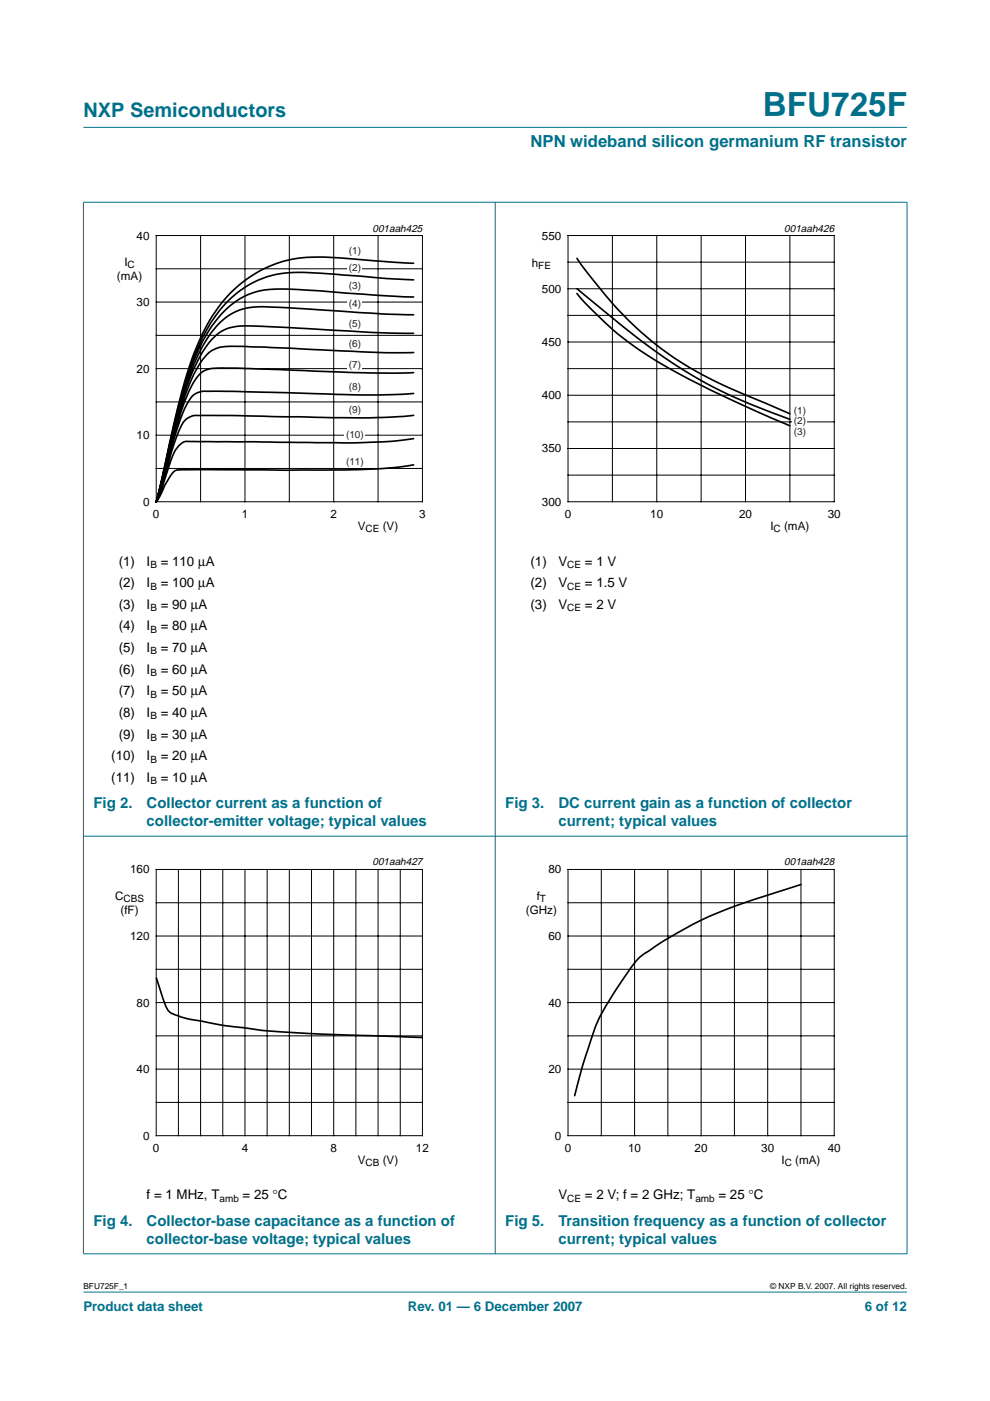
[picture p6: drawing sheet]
<svg xmlns="http://www.w3.org/2000/svg" width="210mm" height="297mm" viewBox="0 0 210 297" stroke-linecap="round" stroke-linejoin="round" font-family="sans-serif">
<g fill="#00708a" stroke="#00708a" stroke-width=".21">
<path d="M17.7 273.9h174.6z"/>
<path d="M17.7 27h174.6z"/>
<path d="M17.7 42.9v222.9z"/>
<path d="M105 42.8v223.1z"/>
<path d="M192.3 42.9v222.9z"/>
<path d="M17.6 42.9h174.8z"/>
<path d="M17.6 177.3h174.8z"/>
<path d="M17.6 265.8h174.8z"/>
</g>
<path d="M20.4 47.1h81.9v66.3h-81.9z" fill="none" stroke="#fff" stroke-width=".21"/>
<g fill="none" stroke="#000" stroke-width=".21">
<path d="M33.1 49.9h56.5v56.5h-56.5zM33.1 57h56.5M42.5 49.9v56.5M51.9 49.9v56.5M61.3 49.9v56.5M70.8 49.9v56.5M80.2 49.9v56.5M33.1 78.2h56.5M33.1 71.1h56.5M33.1 64h56.5M33.1 99.3h56.5M33.1 92.3h56.5"/>
<path d="M33.1 85.2h56.5"/>
</g>
<g fill="#fff">
<path d="M73.8 52h2.9v2.6h-2.9z"/>
<path d="M73.8 55.5h2.9v2.7h-2.9z"/>
<path d="M73.8 59.4h2.9v2.6h-2.9z"/>
<path d="M73.8 63.3h2.9v2.6h-2.9z"/>
<path d="M73.8 67.4h2.9v2.6h-2.9z"/>
<path d="M73.8 71.6h2.9v2.7h-2.9z"/>
<path d="M73.8 76.2h2.9v2.6h-2.9z"/>
<path d="M73.8 80.8h2.9v2.6h-2.9z"/>
<path d="M73.8 85.7h2.9v2.6h-2.9z"/>
<path d="M73 90.9h4.5v2.7h-4.5z"/>
<path d="M73 96.6h4.5v2.6h-4.5z"/>
</g>
<path d="M87.7 59.3l-6.6-.3a226.1 226.1 0 0 0-18.8-1.2 21.1 21.1 0 0 0-17.9 11.1 68 68 0 0 0-7.1 19.6l-4.2 17.9M87.7 55.8l-9.4-.6a72.3 72.3 0 0 0-15.1-.4 26.5 26.5 0 0 0-19.6 14.7 83.2 83.2 0 0 0-6.7 20.3l-3.8 16.7M87.7 79l-9.4 .1-14.1-.5a210.9 210.9 0 0 0-19.4-.5 4.6 4.6 0 0 0-3.6 2.8 63.7 63.7 0 0 0-5.4 15.5l-1.4 5.6-1.3 4.4M87.7 74.7h-9.4l-20.7-1a73 73 0 0 0-10.9-.1 7.6 7.6 0 0 0-4.9 4.4 76.1 76.1 0 0 0-6.2 18.8l-2.5 9.6M87.7 70.7a462 462 0 0 1-26.3-1.2 77 77 0 0 0-10.9-.3 8.8 8.8 0 0 0-7.1 4.7 55.5 55.5 0 0 0-6.3 16.5l-2.7 11.1-1.3 4.9M87.7 66.7l-5.7-.1-9.4-.6a215.7 215.7 0 0 0-18.8-.9 12.5 12.5 0 0 0-9.7 6.5 56.4 56.4 0 0 0-6.6 16.9l-3.1 13.1-1.3 4.8M87.7 63l-11.3-.7a198.9 198.9 0 0 0-18.8-1 15.8 15.8 0 0 0-12.3 7.3 52.3 52.3 0 0 0-7.4 17.8l-4.8 20M87.7 98.6a139.4 139.4 0 0 1-22.8 1h-26.1a2.45 2.45 0 0 0-2.9 1.7l-1 1.6-1 2.4-.8 1.1M87.7 93a106.3 106.3 0 0 1-16.9 .9l-30.2-.3a3.1 3.1 0 0 0-3.5 2l-1 2.4-2 6.2-1 2.2M87.7 88.1a202.2 202.2 0 0 1-25.9 .3l-18.8-.3a4.7 4.7 0 0 0-3.6 .9 19.3 19.3 0 0 0-3 6.8l-2.1 7.4-1.2 3.2M87.7 83.4l-4.7 .3h-6.6l-30.1-.8a11.6 11.6 0 0 0-4.7 .5 7.5 7.5 0 0 0-2.8 4.1 210.2 210.2 0 0 0-4.7 16.1l-1 2.8" fill="none" stroke="#000" stroke-width=".35"/>
<path d="M107.7 47.1h81.9v66.3h-81.9z" fill="none" stroke="#fff" stroke-width=".21"/>
<g fill="none" stroke="#000" stroke-width=".21">
<path d="M120.4 49.9h56.5v56.5h-56.5zM120.4 55.6h56.5M129.8 49.9v56.5M139.2 49.9v56.5M148.7 49.9v56.5M158.1 49.9v56.5M167.5 49.9v56.5M120.4 66.9h56.5M120.4 78.2h56.5M120.4 61.2h56.5M120.4 72.5h56.5M120.4 89.4h56.5"/>
<path d="M120.4 83.8h56.5M120.4 95.1h56.5M120.4 100.7h56.5"/>
</g>
<g fill="#fff">
<path d="M168.1 85.8h3v2.6h-3z"/>
<path d="M168.1 88.1h3v2.6h-3z"/>
<path d="M168.1 90.4h3v2.6h-3z"/>
</g>
<path d="M122.3 54.8a81.6 81.6 0 0 0 19.3 20.1 90.6 90.6 0 0 0 20 10.3l5.9 2.5M122.3 61.2l5.7 4.7a125.3 125.3 0 0 0 26.5 17.8l4.7 2 8.3 3.2M122.3 62.2a69.4 69.4 0 0 0 22.6 17.5 274 274 0 0 0 22.6 10.6M169.8 187.5l-3.5 1.2a110.1 110.1 0 0 0-20 7.6 63.1 63.1 0 0 0-11.2 7.2 81.1 81.1 0 0 0-8.7 13.9l-2.8 8.2-1.8 6.7M33.1 207.3l1 2.9a15.2 15.2 0 0 0 1.7 4.2l.7 .5 2.2 .8 2.9 .6a163.9 163.9 0 0 0 21.5 2.7l26.5 1" fill="none" stroke="#000" stroke-width=".35"/>
<path d="M20.4 181.5h81.9v66.3h-81.9zM107.7 181.5h81.9v66.3h-81.9z" fill="none" stroke="#fff" stroke-width=".21"/>
<g fill="none" stroke="#000" stroke-width=".21">
<path d="M33.1 184.3h56.5v56.5h-56.5zM33.1 198.5h56.5M33.1 191.4h56.5M37.8 184.3v56.5M42.5 184.3v56.5M47.2 184.3v56.5M51.9 184.3v56.5M56.6 184.3v56.5M61.3 184.3v56.5M66 184.3v56.5M70.8 184.3v56.5M75.5 184.3v56.5"/>
<path d="M80.2 184.3v56.5M84.9 184.3v56.5M120.4 184.3h56.5v56.5h-56.5zM120.4 198.5h56.5M120.4 191.4h56.5M127.5 184.3v56.5M134.5 184.3v56.5M141.6 184.3v56.5M148.7 184.3v56.5M155.7 184.3v56.5M162.8 184.3v56.5M169.8 184.3v56.5"/>
<path d="M33.1 219.6h56.5M33.1 212.6h56.5M33.1 205.5h56.5M120.4 219.6h56.5M120.4 212.6h56.5M120.4 205.5h56.5M33.1 233.7h56.5M33.1 226.7h56.5M120.4 233.7h56.5M120.4 226.7h56.5"/>
</g>
<text font-size="7.1" fill="#00708a" x="161.7" y="24.7">BFU725F</text>
<text font-size="4.2" fill="#00708a" x="17.7" y="24.9">NXP Semiconductors</text>
<text font-size="3.5" fill="#00708a" x="112.5" y="31.1">NPN wideband silicon germanium RF transistor</text>
<g font-size="3.2" fill="#00708a">
<text x="19.8" y="171.3">Fig 2.</text>
<text x="31.1" y="171.3">Collector current as a function of</text>
<text x="107.1" y="171.3">Fig 3.</text>
<text x="118.4" y="171.3">DC current gain as a function of collector</text>
<text x="31.1" y="175.2">collector-emitter voltage; typical values</text>
<text x="118.4" y="175.2">current; typical values</text>
<text x="19.8" y="259.8">Fig 4.</text>
<text x="31.1" y="263.7">collector-base voltage; typical values</text>
<text x="31.1" y="259.8">Collector-base capacitance as a function of</text>
<text x="107.1" y="259.8">Fig 5.</text>
<text x="118.4" y="263.7">current; typical values</text>
<text x="118.4" y="259.8">Transition frequency as a function of collector</text>
</g>
<g font-size="2.8">
<text x="25.2" y="119.9">(1)</text>
<text x="31.1" y="119.9">I</text>
<text x="34.1" y="119.9">= 110 µA</text>
<text x="112.5" y="119.9">(1)</text>
<text x="118.4" y="119.9">V</text>
<text x="124" y="119.9">= 1 V</text>
<text x="25.2" y="124.5">(2)</text>
<text x="31.1" y="124.5">I</text>
<text x="34.1" y="124.5">= 100 µA</text>
<text x="112.5" y="124.5">(2)</text>
<text x="118.4" y="124.5">V</text>
<text x="124" y="124.5">= 1.5 V</text>
<text x="25.2" y="129.1">(3)</text>
<text x="31.1" y="129.1">I</text>
<text x="34.1" y="129.1">= 90 µA</text>
<text x="112.5" y="129.1">(3)</text>
<text x="118.4" y="129.1">V</text>
<text x="124" y="129.1">= 2 V</text>
<text x="25.2" y="133.7">(4)</text>
<text x="31.1" y="133.7">I</text>
<text x="34.1" y="133.7">= 80 µA</text>
<text x="25.2" y="138.3">(5)</text>
<text x="25.2" y="142.8">(6)</text>
<text x="31.1" y="138.3">I</text>
<text x="31.1" y="142.8">I</text>
<text x="34.1" y="138.3">= 70 µA</text>
<text x="34.1" y="142.8">= 60 µA</text>
<text x="25.2" y="147.4">(7)</text>
<text x="31.1" y="147.4">I</text>
<text x="34.1" y="147.4">= 50 µA</text>
<text x="25.2" y="152">(8)</text>
<text x="31.1" y="152">I</text>
<text x="34.1" y="152">= 40 µA</text>
<text x="23.6" y="161.2">(10)</text>
<text x="25.2" y="156.6">(9)</text>
<text x="31.1" y="161.2">I</text>
<text x="31.1" y="156.6">I</text>
<text x="34.1" y="156.6">= 30 µA</text>
<text x="34.1" y="161.2">= 20 µA</text>
<text x="23.6" y="165.8">(11)</text>
<text x="31.1" y="165.8">I</text>
<text x="34.1" y="165.8">= 10 µA</text>
<text x="31.1" y="254.3">f = 1 MHz, T</text>
<text x="51.4" y="254.3">= 25 °C</text>
<text x="118.4" y="254.3">V</text>
<text x="124" y="254.3">= 2 V; f = 2 GHz; T</text>
<text x="152.3" y="254.3">= 25 °C</text>
</g>
<g font-size="2.8" fill="#00708a">
<text x="17.7" y="278">Product data sheet</text>
<text x="86.5" y="278">Rev. 01 — 6 December 2007</text>
<text x="183.4" y="278">6 of 12</text>
</g>
<g font-size="2.5">
<text x="29" y="50.8">40</text>
<text x="114.9" y="50.8">550</text>
<text x="24.8" y="59.3">(mA)</text>
<text x="26.4" y="56.3">I</text>
<text x="112.8" y="56.5">h</text>
<text x="29" y="64.9">30</text>
<text x="114.9" y="62.1">500</text>
<text x="114.9" y="73.4">450</text>
<text x="29" y="79">20</text>
<text x="114.9" y="84.6">400</text>
<text x="29" y="93.1">10</text>
<text x="114.9" y="95.9">350</text>
<text x="30.3" y="107.2">0</text>
<text x="114.9" y="107.2">300</text>
<text x="32.4" y="109.8">0</text>
<text x="51.3" y="109.8">1</text>
<text x="70.1" y="109.8">2</text>
<text x="75.9" y="112.3">V</text>
<text x="81.2" y="112.3">(V)</text>
<text x="88.9" y="109.8">3</text>
<text x="119.7" y="109.8">0</text>
<text x="137.9" y="109.8">10</text>
<text x="156.7" y="109.8">20</text>
<text x="163.3" y="112.3">I</text>
<text x="166.2" y="112.3">(mA)</text>
<text x="175.5" y="109.8">30</text>
<text x="27.6" y="185.2">160</text>
<text x="116.3" y="185.2">80</text>
<text x="24.4" y="190.7">C</text>
<text x="113.8" y="190.7">f</text>
<text x="25.6" y="193.7">(fF)</text>
<text x="111.5" y="193.7">(GHz)</text>
<text x="27.6" y="199.3">120</text>
<text x="116.3" y="199.3">60</text>
<text x="29" y="213.4">80</text>
<text x="116.3" y="213.4">40</text>
<text x="29" y="227.5">40</text>
<text x="116.3" y="227.5">20</text>
<text x="30.3" y="241.6">0</text>
<text x="32.4" y="244.2">0</text>
<text x="51.3" y="244.2">4</text>
<text x="70.1" y="244.2">8</text>
<text x="88.2" y="244.2">12</text>
<text x="117.7" y="241.6">0</text>
<text x="119.7" y="244.2">0</text>
<text x="133.2" y="244.2">10</text>
<text x="147.3" y="244.2">20</text>
<text x="161.4" y="244.2">30</text>
<text x="175.5" y="244.2">40</text>
<text x="75.9" y="246.7">V</text>
<text x="81.2" y="246.7">(V)</text>
<text x="165.7" y="246.7">I</text>
<text x="168.6" y="246.7">(mA)</text>
</g>
<g font-size="2.2">
<text x="79" y="49.1">001aah425</text>
<text x="166.3" y="49.1">001aah426</text>
<text x="79" y="183.5">001aah427</text>
<text x="166.3" y="183.5">001aah428</text>
</g>
<g font-size="2.1" fill="#231f20">
<text x="74" y="53.9">(1)</text>
<text x="74" y="57.4">(2)</text>
<text x="74" y="61.2">(3)</text>
<text x="74" y="65.2">(4)</text>
<text x="74" y="69.2">(5)</text>
<text x="74" y="73.5">(6)</text>
<text x="74" y="78.1">(7)</text>
<text x="74" y="82.7">(8)</text>
<text x="74" y="87.6">(9)</text>
<text x="168.3" y="90">(2)</text>
<text x="168.3" y="87.7">(1)</text>
<text x="73.4" y="92.8">(10)</text>
<text x="168.3" y="92.3">(3)</text>
<text x="73.4" y="98.5">(11)</text>
</g>
<g font-size="2.1">
<text x="27.1" y="56.8">C</text>
<text x="114.1" y="57">FE</text>
<text x="77.5" y="112.8">CE</text>
<text x="164" y="112.8">C</text>
<text x="31.9" y="120.4">B</text>
<text x="31.9" y="125">B</text>
<text x="120.3" y="120.4">CE</text>
<text x="120.3" y="125">CE</text>
<text x="31.9" y="129.6">B</text>
<text x="120.3" y="129.6">CE</text>
<text x="31.9" y="134.2">B</text>
<text x="31.9" y="138.8">B</text>
<text x="31.9" y="143.3">B</text>
<text x="31.9" y="147.9">B</text>
<text x="31.9" y="152.5">B</text>
<text x="31.9" y="157.1">B</text>
<text x="31.9" y="161.7">B</text>
<text x="31.9" y="166.3">B</text>
<text x="26.2" y="191.2">CBS</text>
<text x="114.5" y="191.2">T</text>
<text x="77.5" y="247.2">CB</text>
<text x="166.4" y="247.2">C</text>
<text x="46.5" y="254.8">amb</text>
<text x="120.3" y="254.8">CE</text>
<text x="147.4" y="254.8">amb</text>
</g>
<g font-size="1.8">
<text x="17.7" y="273.4">BFU725F_1</text>
<text x="163.3" y="273.4">© NXP B.V. 2007. All rights reserved.</text>
</g>
</svg>
